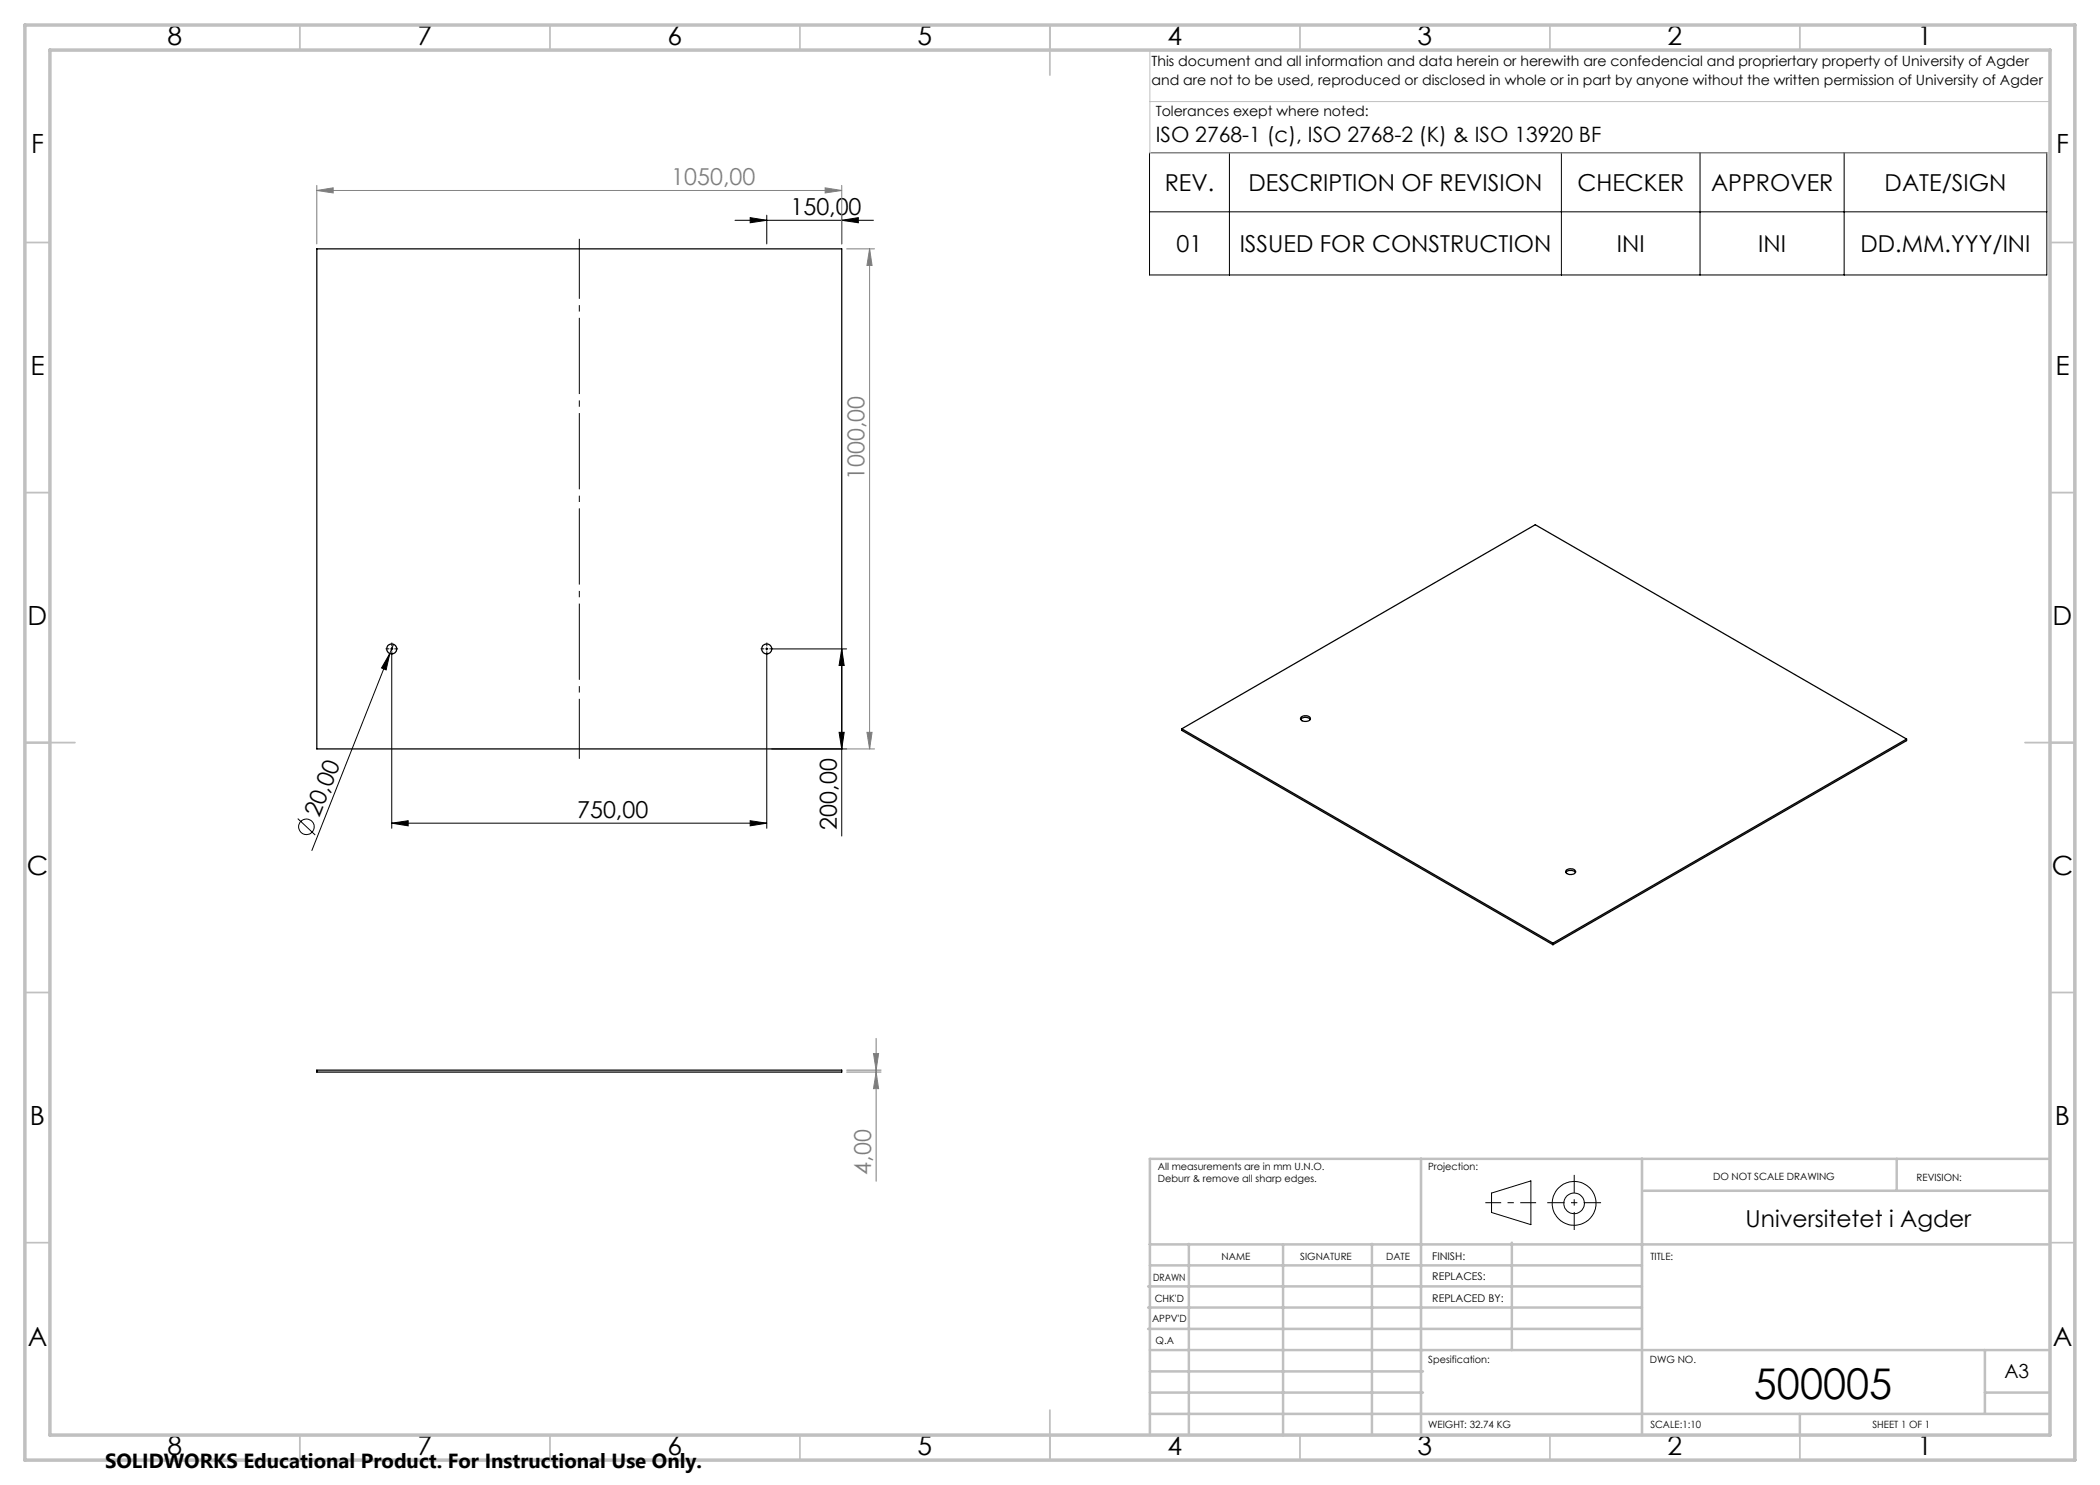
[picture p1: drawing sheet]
<svg xmlns="http://www.w3.org/2000/svg" width="420mm" height="297mm" viewBox="0 0 420 297" stroke-linecap="round" stroke-linejoin="round" font-family="sans-serif">
<g fill="none" stroke="#000" stroke-width=".25">
<path d="M63.4 49.8h104.9v100h-104.9zM236.4 145.8l70.7-40.9 74.2 42.9M236.4 145.8l74.2 42.8M236.4 145.8v.3l74.2 42.8M260.1 143.9a1.28 1.28 0 0 1 1.9 0M260.2 143.4a1.16 1.16 0 0 1 1.9 .4 1.16 1.16 0 0 1-2-.1zM381.3 147.8l-70.7 40.8M381.3 147.8v.3l-70.7 40.8M313.2 174.5a1.4 1.4 0 0 1 1.9 0M313.3 174a1.2 1.2 0 0 1 1.8 .4 1.2 1.2 0 0 1-2-.1zM310.6 188.6v.3M63.4 214h104.9v.4h-104.9z"/>
<circle cx="78.3" cy="129.8" r=".99"/>
<circle cx="153.3" cy="129.8" r=".99"/>
</g>
<g fill="none" stroke="#000" stroke-width=".2">
<path d="M229.9 30.5h179.5v24.5h-179.5zM245.9 30.5v24.5M312.3 30.5v24.5M340 30.5v24.5M368.8 30.5v24.5M147 44.1h27.7M150 43.5l3.4 .6-3.4 .5zM153.4 43v5.8M168.3 44.1l3.4-.6v1.1zM168.3 43v5.8M229.9 42.4h179.5M78 130.7l-.8 3.3-.9-.4z"/>
<path d="M78 130.7l-15.6 39.4M78.1 129.8h.5M78.4 129.5v.5M78.4 130.8v34.9M78.7 128.9l-.7 1.8M153.1 129.8h.5M153.4 129.5v.5M153.4 130.8v34.9M154.3 129.8h15M168.3 129.8v37.4M168.3 129.8l.5 3.3h-1zM154.3 149.8h15"/>
<path d="M167.8 146.5h1l-.5 3.3zM59.5 163.7l3.5 3.3M78.4 164.6l3.2-.5v1.1zM78.4 164.6h75M150 164.1l3.4 .5-3.4 .6zM298.3 238.6l7.9-2.4v8.7l-7.9-2.4z"/>
<circle cx="61.3" cy="165.4" r="1.55"/>
<circle cx="314.8" cy="240.7" r="2.07"/>
<circle cx="314.8" cy="240.7" r="4.4"/>
</g>
<g fill="none" stroke="#808080" stroke-width=".2">
<path d="M63.4 38.1l3.2-.5v1zM63.4 37.1v11.7M63.4 38.1h104.9M165 37.6l3.3 .5-3.3 .5zM168.3 37.1v11.7M169.3 49.8h5.6M173.9 49.8l.5 3.3h-1zM173.9 49.8v100M169.3 149.8h5.6M173.4 146.5h1l-.5 3.3zM169.3 214h6.9M169.3 214.4h6.9"/>
<path d="M174.7 210.7h1l-.5 3.3zM175.2 207.7v28.6M175.2 214.4l.5 3.3h-1z"/>
</g>
<path d="M115.9 47.8v104" fill="none" stroke="#000" stroke-width=".2" stroke-dasharray="15.2 1.3 1.3 1.3" stroke-dashoffset="3.2" stroke-linecap="butt"/>
<path d="M77.9 129.8h-.8M78.4 129.3v-.8M78.4 130.3v.7M78.9 129.8h.7M152.9 129.8h-.8M153.4 129.3v-.8M153.4 130.3v.7M153.9 129.8h.7" fill="none" stroke="#000" stroke-width=".2" stroke-dasharray="15.2 1.3 1.3 1.3" stroke-linecap="butt"/>
<path d="M297.1 240.5h10.1" fill="none" stroke="#000" stroke-width=".2" stroke-dasharray="15.2 1.3 1.3 1.3" stroke-dashoffset="12.1" stroke-linecap="butt"/>
<path d="M314.8 235v11" fill="none" stroke="#000" stroke-width=".2" stroke-dasharray="15.2 1.3 1.3 1.3" stroke-dashoffset="11.6" stroke-linecap="butt"/>
<path d="M309.5 240.5h10.7" fill="none" stroke="#000" stroke-width=".2" stroke-dasharray="15.2 1.3 1.3 1.3" stroke-dashoffset="11.8" stroke-linecap="butt"/>
<path d="M230 10v20.6h180M230.5 10h179.5v33M230 20.3h180" fill="none" stroke="#c0c0c0" stroke-width=".2"/>
<g fill="none" stroke="#c0c0c0" stroke-width=".35">
<path d="M60 5v5M110 5v5M160 5v5M210 5v10M260 5v5M310 5v5M360 5v5M5 48.5h5M410 48.5h5M5 98.5h5M410 98.5h5M5 148.5h10"/>
<path d="M405 148.5h10M5 198.5h5M410 198.5h5M5 248.5h5M410 248.5h5M60 287v5M110 287v5M160 287v5M210 282v10M260 287v5M310 287v5M360 287v5"/>
</g>
<g fill="none" stroke="#c0c0c0" stroke-width=".5">
<path d="M284.2 231.8v55.2M328.4 231.8v55.2M328.8 238.2h81.2M379.3 231.8v6.4M410 231.8h-180v55.2M229.6 257.3h98.8M230 248.9h179.6M230 253.1h98.4M237.8 248.8v38.2M256.6 248.9v38.2M274.4 248.8v38.2M302.4 248.5v21.5"/>
<path d="M229.6 265.8h98.8M229.6 261.5h98.8M230 278.5h54.6M230 274.3h54.6M230 270h180M397 278.5h13M397 270v12.8M230 282.8h180M360 282.8v4.2"/>
</g>
<path d="M5 5h410v287h-410zM10 10h400v277h-400z" fill="none" stroke="#c0c0c0" stroke-width=".7"/>
<g fill="#000">
<path d="M78 130.7l-.8 3.3-.9-.4z"/>
<path d="M150 43.5l3.4 .6-3.4 .5zM168.3 44.1l3.4-.6v1.1zM78.4 164.6l3.2-.5v1.1zM150 164.1l3.4 .5-3.4 .6z"/>
<path d="M168.3 129.8l.5 3.3h-1zM167.8 146.5h1l-.5 3.3z"/>
</g>
<g fill="#808080">
<path d="M165 37.6l3.3 .5-3.3 .5zM63.4 38.1l3.2-.5v1z"/>
<path d="M173.4 146.5h1l-.5 3.3zM173.9 49.8l.5 3.3h-1z"/>
<path d="M174.7 210.7h1l-.5 3.3zM175.2 214.4l.5 3.3h-1z"/>
</g>
<text font-size="8.5" x="350.8" y="279.7">500005</text>
<g font-size="5.3">
<text x="33.5" y="8.9">8</text>
<text x="83.5" y="8.9">7</text>
<text x="133.5" y="8.9">6</text>
<text x="183.5" y="8.9">5</text>
<text x="233.5" y="8.9">4</text>
<text x="283.5" y="8.9">3</text>
<text x="333.5" y="8.9">2</text>
<text x="383.5" y="8.9">1</text>
<text x="6.2" y="30.7">F</text>
<text x="411.2" y="30.7">F</text>
<text x="6.1" y="74.9">E</text>
<text x="411.1" y="74.9">E</text>
<text x="5.5" y="124.9">D</text>
<text x="410.5" y="124.9">D</text>
<text x="5.3" y="174.9">C</text>
<text x="410.3" y="174.9">C</text>
<text x="6" y="224.9">B</text>
<text x="411" y="224.9">B</text>
<text x="5.5" y="269.2">A</text>
<text x="410.5" y="269.2">A</text>
<text x="33.5" y="290.9">8</text>
<text x="83.5" y="290.9">7</text>
<text x="133.5" y="290.9">6</text>
<text x="183.5" y="290.9">5</text>
<text x="233.5" y="290.9">4</text>
<text x="283.5" y="290.9">3</text>
<text x="333.5" y="290.9">2</text>
<text x="383.5" y="290.9">1</text>
</g>
<g font-size="4.7" fill="#808080">
<text x="134.3" y="37.1">1050,00</text>
<text x="172.9" y="96" transform="rotate(-90 172.9 96)">1000,00</text>
<text x="174.2" y="234.9" transform="rotate(-90 174.2 234.9)">4,00</text>
</g>
<g font-size="4.7">
<text x="233" y="38.1">REV.</text>
<text x="249.7" y="38.1">DESCRIPTION OF REVISION</text>
<text x="315.5" y="38.1">CHECKER</text>
<text x="342.2" y="38.1">APPROVER</text>
<text x="376.9" y="38.1">DATE/SIGN</text>
<text x="158.1" y="43">150,00</text>
<text x="235.3" y="50.3">01</text>
<text x="247.9" y="50.3">ISSUED FOR CONSTRUCTION</text>
<text x="323.4" y="50.3">INI</text>
<text x="351.7" y="50.3">INI</text>
<text x="372.1" y="50.3">DD.MM.YYY/INI</text>
<text x="63.8" y="163.6" transform="rotate(-68 63.8 163.6)">20,00</text>
<text x="115.4" y="163.6">750,00</text>
<text x="167.3" y="165.9" transform="rotate(-90 167.3 165.9)">200,00</text>
<text x="349.1" y="245.3">Universitetet i Agder</text>
</g>
<text font-size="4.2" x="231.1" y="28.5">ISO 2768-1 (c), ISO 2768-2 (K) &amp; ISO 13920 BF</text>
<text font-size="4.1" x="21" y="293.7">SOLIDWORKS Educational Product. For Instructional Use Only.</text>
<text font-size="3.9" x="400.9" y="275.5">A3</text>
<g font-size="2.8">
<text x="230.3" y="13.1">This document and all information and data herein or herewith are confedencial and propriertary property of University of Agder</text>
<text x="230.3" y="16.9">and are not to be used, reproduced or disclosed in whole or in part by anyone without the written permission of University of Agder</text>
<text x="231.1" y="23.1">Tolerances exept where noted:</text>
</g>
<g font-size="2.1">
<text x="286.4" y="251.9">FINISH:</text>
<text x="286.5" y="256">REPLACES:</text>
<text x="286.5" y="260.4">REPLACED BY:</text>
</g>
<g font-size="2">
<text x="231.6" y="234">All measurements are in mm U.N.O.</text>
<text x="285.6" y="234">Projection:</text>
<text x="231.6" y="236.5">Deburr &amp; remove all sharp edges.</text>
<text x="342.6" y="236">DO NOT SCALE DRAWING</text>
<text x="383.3" y="236.2">REVISION:</text>
<text x="244.3" y="252">NAME</text>
<text x="260" y="251.9">SIGNATURE</text>
<text x="277.2" y="251.9">DATE</text>
<text x="330.1" y="251.9">TITLE:</text>
<text x="230.6" y="256.1">DRAWN</text>
<text x="230.9" y="260.3">CHK'D</text>
<text x="230.4" y="264.4">APPV'D</text>
<text x="231.1" y="268.8">Q.A</text>
<text x="285.6" y="272.5">Spesification:</text>
<text x="330" y="272.5">DWG NO.</text>
<text x="285.6" y="285.5">WEIGHT: 32.74 KG</text>
<text x="330.1" y="285.6">SCALE:1:10</text>
<text x="374.5" y="285.6">SHEET 1 OF 1</text>
</g>
</svg>
